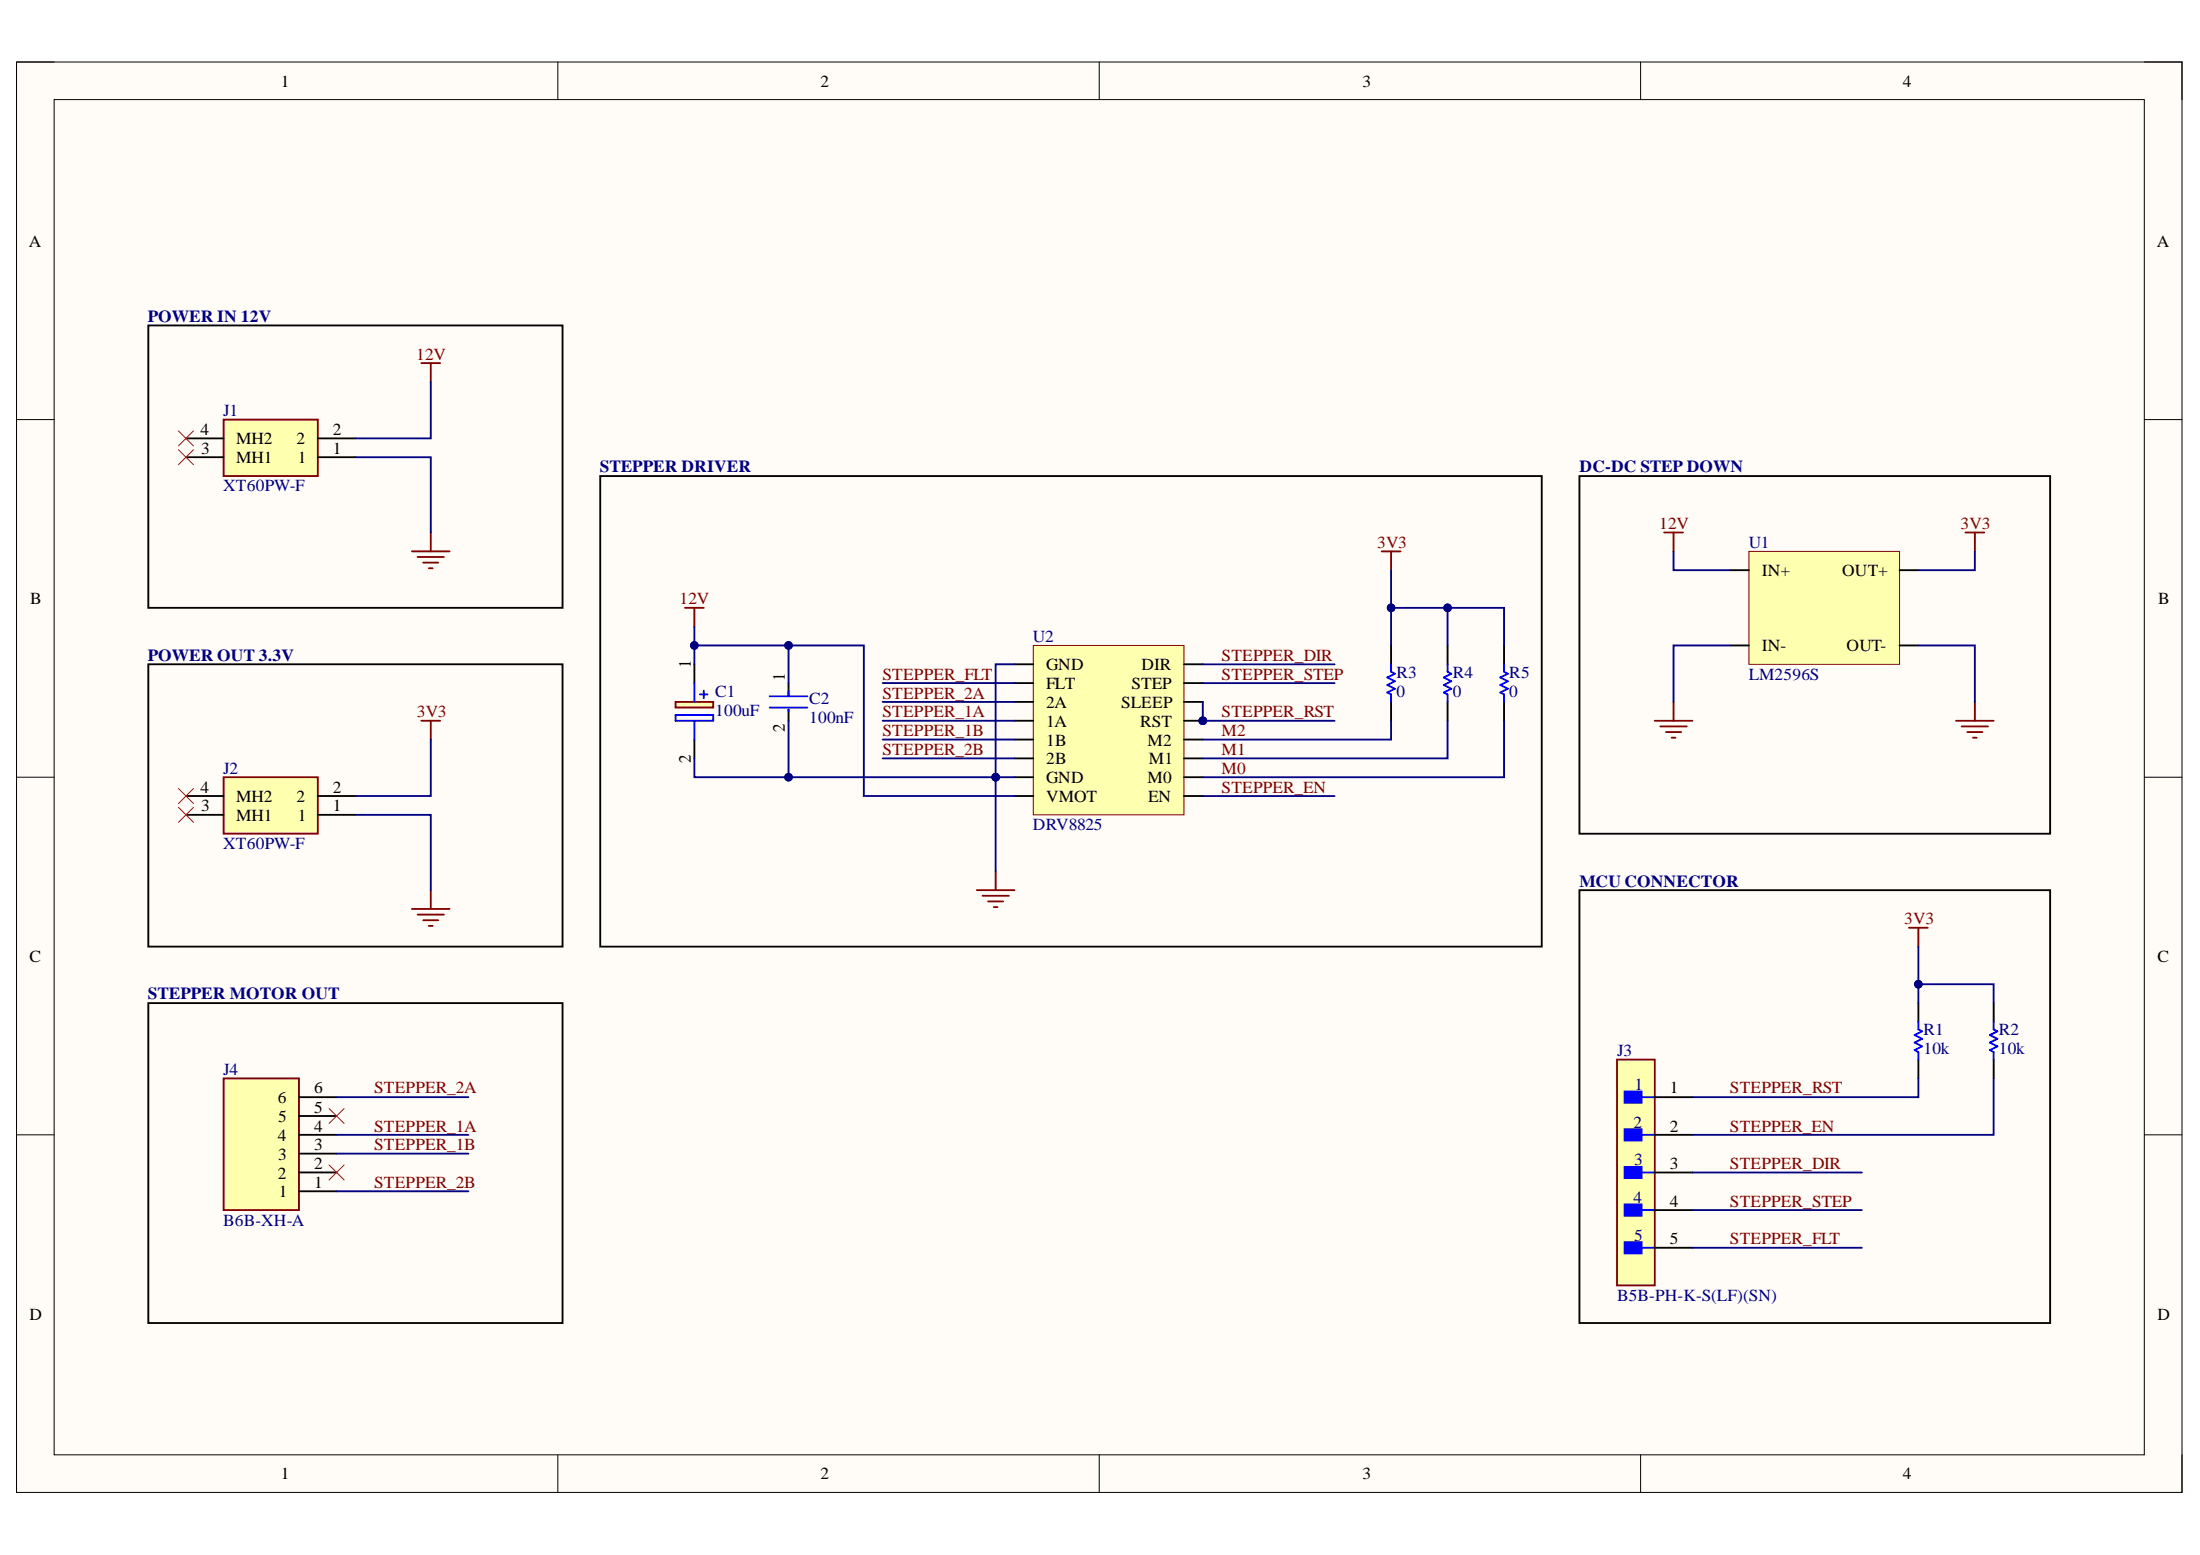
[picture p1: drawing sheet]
# Altium project Float_Power_PCB.PrjPcb
1 sheet, 13 parts. Net scope: global (net labels, ports and power ports of the same name join across sheets).
Board file: Float_Power_PCB.PcbDoc

## Sheet Float_Power_PCB.SchDoc
size A4; SheetNumber: 1; SheetTotal: 1

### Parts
C1  100uF  [EEHZA1E101XP]
C2  100nF  [FP-0805-L_2_01_0_2-W_1_25-MFG]
J1  XT60PW-F  [XT60PWF]
J2  XT60PW-F  [XT60PWF]
J3  B5B-PH-K-S(LF)(SN)  [FP-B5B-PH-K-S_LF_SN-MFG]
J4  B6B-XH-A  [B6BXHA]
R1  10k  [RESC2013X60X35ML10T20]
R2  10k  [RESC2013X60X35ML10T20]
R3  0  [RESC2013X60X35ML10T20]
R4  0  [RESC2013X60X35ML10T20]
R5  0  [RESC2013X60X35ML10T20]
U1  LM2596S  [LM2596S]
U2  DRV8825  [DRV8825]

### Blocks framed on the sheet
POWER IN 12V: J1
STEPPER DRIVER: C1 C2 R3-R5 U2
DC-DC STEP DOWN: U1
POWER OUT 3.3V: J2
MCU CONNECTOR: J3 R1 R2
STEPPER MOTOR OUT: J4

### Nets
3V3: J2.2 R1.2 R2.2 R3.1 R4.2 R5.2 U1.OUT+
12V: C1.1(+) C2.1 J1.2 U1.IN+ U2.VMOT
GND: C1.2(-) C2.2 J1.1 J2.1 U1.IN- U1.OUT- U2.GND
M0: R5.1 U2.M0
M1: R4.1 U2.M1
M2: R3.2 U2.M2
STEPPER_1A: J4.4 U2.1A
STEPPER_1B: J4.3 U2.1B
STEPPER_2A: J4.6 U2.2A
STEPPER_2B: J4.1 U2.2B
STEPPER_DIR: J3.3 U2.DIR
STEPPER_EN: J3.2 R2.1 U2.EN
STEPPER_FLT: J3.5 U2.FLT
STEPPER_RST: J3.1 R1.1 U2.RST U2.SLEEP
STEPPER_STEP: J3.4 U2.STEP

Not connected (* = marked no-connect by the designer): J1 3(MH1)* 4(MH2)*; J2 3(MH1)* 4(MH2)*; J4 2* 5*
